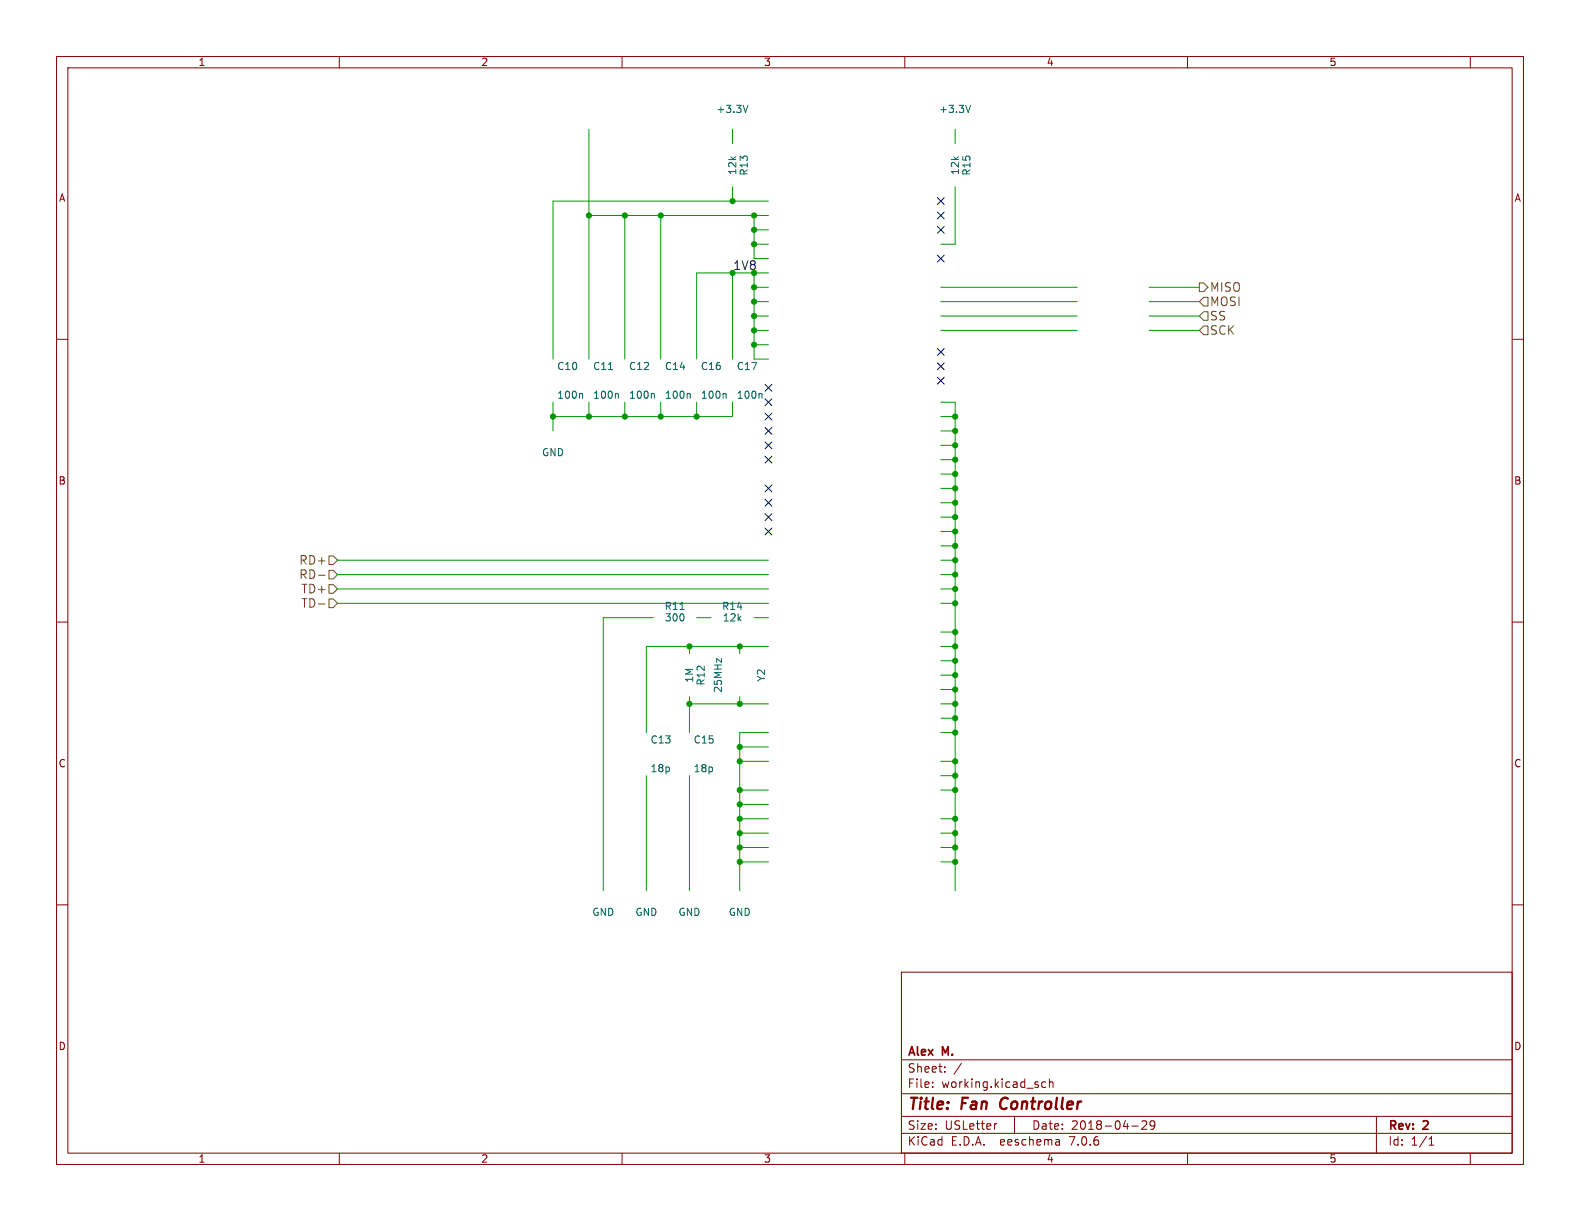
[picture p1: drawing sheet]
<svg xmlns="http://www.w3.org/2000/svg" width="279mm" height="216mm" viewBox="0 0 279 216" stroke-linecap="round" stroke-linejoin="round" font-family="sans-serif">
<g fill="none" stroke="#840000" stroke-width=".18">
<path d="M10 10h259.4v195.9h-259.4zM12 12h255.4v191.9h-255.4zM60 10v2M110 10v2M160 10v2M210 10v2M260 10v2M10 60h2M267.4 60h2M10 110h2M267.4 110h2M10 160h2"/>
<path d="M267.4 160h2M159.4 171.9h108v32h-108zM159.4 197.4h108M159.4 193.4h108M159.4 187.4h108M164.9 192.1v.2M164.9 191.4v.1M167.1 189.4v.2M167.1 188.7v.1M170 188l-1.3 1.9M176.3 198.7l-.3 .1M179.4 197.4v3"/>
<path d="M184.9 191.4l-.4-.1-.3 .3v.4l.2 .2h.5M185.6 191.4l.2-.1 .3 .1 .1 .9M185.6 190.8v1.5M200.1 199.1h1.2M201.9 198.3l.6-.1 .2 .1 .1 .3-.9 1.1h.9M204.2 198.8l-.3 .3h-.3l-.2-.3 .1-.5 .4-.1 .2 .1a.99 .99 0 0 1-.3 1.4h-.3M243.4 197.4v6.5M60 203.9v2M110 203.9v2M159.4 200.4h108M160 203.9v2M187.3 201.6l.1 .9"/>
<path d="M187.4 202.4l-.2 .1M187.4 201.8l-.2 .1M210 203.9v2M252.7 202.5h.9M252.7 201.4l.4-.4v1.5M260 203.9v2"/>
</g>
<path d="M177.2 194.4a1.27 1.27 0 0 0-.1 1.6" fill="none" stroke="#840000" stroke-width=".4"/>
<path d="M212.1 50h.8l.7 .8-.7 .8h-.8zM212.9 55.1h.7v1.5h-.7l-.8-.7zM212.9 52.6h.7v1.5h-.7l-.8-.8zM212.9 57.7h.7v1.5h-.7l-.8-.8zM58.2 98.3h.7l.8 .8-.8 .7h-.7zM56.3 106.8h1.2M56.3 101.7h1.2M58.2 105.9h.7l.8 .8-.8 .7h-.7zM58.2 100.8h.7l.8 .8-.8 .8h-.7zM58.2 103.4h.7l.8 .7-.8 .8h-.7z" fill="none" stroke="#725600" stroke-width=".18"/>
<g fill="none" stroke="#009600" stroke-width=".18">
<path d="M104.1 38.1h31.8M104.1 22.9v40.6M110.5 38.1v25.4M116.8 38.1v25.4M129.5 22.9v2.5M129.5 33v2.6M133.3 38.1v7.6h2.6M135.9 35.6h-38.1v27.9M168.9 33v10.2h-2.5M168.9 22.9v2.5M129.5 48.3v15.2M133.3 48.3v15.2h2.6"/>
<path d="M133.3 50.8h2.6M133.3 40.6h2.6M133.3 43.2h2.6M133.3 55.9h2.6M133.3 58.4h2.6M133.3 53.3h2.6M135.9 48.3h-12.7v15.2M166.4 50.8h24.1M166.4 55.9h24.1M166.4 58.4h24.1M166.4 53.3h24.1M203.2 50.8h8.9"/>
<path d="M203.2 55.9h8.9M203.2 58.4h8.9M203.2 53.3h8.9M97.8 71.1v5.1M104.1 71.1v2.6M110.5 71.1v2.6M116.8 71.1v2.6M123.2 71.1v2.6M129.5 71.1v2.6h-31.7M133.3 61h2.6M166.4 71.1h2.5v86.4M166.4 78.7h2.5"/>
<path d="M166.4 73.7h2.5M166.4 76.2h2.5M59.7 99.1h76.2M166.4 86.4h2.5M166.4 83.8h2.5M166.4 81.3h2.5M166.4 96.5h2.5M166.4 91.4h2.5M166.4 88.9h2.5M166.4 94h2.5M166.4 99.1h2.5M59.7 101.6h76.2"/>
<path d="M59.7 104.1h76.2M59.7 106.7h76.2M115.6 109.2h-8.9v48.3M121.9 114.3v1.3M123.2 109.2h2.5M130.8 114.3v1.3M133.3 109.2h2.6M135.9 114.3h-21.6v15.2M166.4 114.3h2.5M166.4 116.8h2.5M166.4 119.4h2.5M166.4 111.8h2.5"/>
<path d="M166.4 101.6h2.5M166.4 104.1h2.5M166.4 106.7h2.5M114.3 137.2v20.3M121.9 123.2v6.3M121.9 137.2v20.3M121.9 124.5h14M130.8 123.2v1.3M130.8 139.7h5.1M130.8 134.6h5.1M130.8 132.1h5.1M135.9 129.5h-5.1v28"/>
<path d="M166.4 121.9h2.5M166.4 139.7h2.5M166.4 127h2.5M166.4 134.6h2.5M166.4 124.5h2.5M166.4 129.5h2.5M166.4 137.2h2.5M130.8 152.4h5.1M130.8 149.9h5.1M130.8 147.3h5.1M130.8 144.8h5.1M130.8 142.2h5.1"/>
<path d="M166.4 152.4h2.5M166.4 149.9h2.5M166.4 147.3h2.5M166.4 144.8h2.5"/>
</g>
<g fill="none" stroke="#000084" stroke-width=".18">
<path d="M165.8 35l1.2 1.2M165.8 37.5l1.2 1.2M167 35l-1.2 1.2M167 37.5l-1.2 1.2M165.8 45.1l1.2 1.2M165.8 40l1.2 1.2M167 45.1l-1.2 1.2M167 40l-1.2 1.2M135.3 75.6l1.2 1.2M135.3 78.1l1.2 1.2M135.3 68l1.2 1.2M135.3 73.1l1.2 1.2"/>
<path d="M135.3 70.5l1.2 1.2M136.5 75.6l-1.2 1.2M136.5 70.5l-1.2 1.2M136.5 78.1l-1.2 1.2M136.5 68l-1.2 1.2M136.5 73.1l-1.2 1.2M165.8 66.7l1.2 1.2M165.8 64.2l1.2 1.2M165.8 61.6l1.2 1.2M167 66.7l-1.2 1.2M167 64.2l-1.2 1.2M167 61.6l-1.2 1.2"/>
<path d="M135.3 90.8l1.2 1.2M135.3 93.4l1.2 1.2M135.3 88.3l1.2 1.2M135.3 85.8l1.2 1.2M135.3 80.7l1.2 1.2M136.5 90.8l-1.2 1.2M136.5 93.4l-1.2 1.2M136.5 88.3l-1.2 1.2M136.5 85.8l-1.2 1.2M136.5 80.7l-1.2 1.2"/>
</g>
<path d="M132.3 18.6l-.5 1.3M171.6 18.6l-.4 1.3M102.8 69.6l.2 .2v.6M107.6 65.3h.7M109.2 69.6l.2 .2v.6M115.5 69.6l.2 .2v.6M121.9 69.6l.2 .2v.6M128.2 69.6l.2 .2v.6M134.6 69.6l.2 .2v.6M120.3 107.8h.7" fill="none" stroke="#006464" stroke-width=".18"/>
<g fill="#009600" stroke="#009600" stroke-width=".18">
<circle cx="133.3" cy="55.9" r=".46"/>
<circle cx="133.3" cy="53.3" r=".46"/>
<circle cx="168.9" cy="76.2" r=".46"/>
<circle cx="168.9" cy="73.7" r=".46"/>
<circle cx="133.3" cy="61" r=".46"/>
<circle cx="133.3" cy="58.4" r=".46"/>
<circle cx="133.3" cy="50.8" r=".46"/>
<circle cx="133.3" cy="48.3" r=".46"/>
<circle cx="130.8" cy="114.3" r=".46"/>
<circle cx="168.9" cy="116.8" r=".46"/>
<circle cx="168.9" cy="119.4" r=".46"/>
<circle cx="168.9" cy="134.6" r=".46"/>
<circle cx="168.9" cy="124.5" r=".46"/>
<circle cx="168.9" cy="127" r=".46"/>
<circle cx="168.9" cy="129.5" r=".46"/>
<circle cx="168.9" cy="121.9" r=".46"/>
<circle cx="121.9" cy="114.3" r=".46"/>
<circle cx="133.3" cy="43.2" r=".46"/>
<circle cx="133.3" cy="38.1" r=".46"/>
<circle cx="133.3" cy="40.6" r=".46"/>
<circle cx="116.8" cy="38.1" r=".46"/>
<circle cx="129.5" cy="35.6" r=".46"/>
<circle cx="110.5" cy="38.1" r=".46"/>
<circle cx="104.1" cy="38.1" r=".46"/>
<circle cx="129.5" cy="48.3" r=".46"/>
<circle cx="168.9" cy="137.2" r=".46"/>
<circle cx="168.9" cy="139.7" r=".46"/>
<circle cx="168.9" cy="144.8" r=".46"/>
<circle cx="168.9" cy="152.4" r=".46"/>
<circle cx="168.9" cy="149.9" r=".46"/>
<circle cx="168.9" cy="147.3" r=".46"/>
<circle cx="168.9" cy="88.9" r=".46"/>
<circle cx="168.9" cy="86.4" r=".46"/>
<circle cx="168.9" cy="78.7" r=".46"/>
<circle cx="168.9" cy="81.3" r=".46"/>
<circle cx="168.9" cy="83.8" r=".46"/>
<circle cx="168.9" cy="114.3" r=".46"/>
<circle cx="168.9" cy="111.8" r=".46"/>
<circle cx="168.9" cy="94" r=".46"/>
<circle cx="168.9" cy="96.5" r=".46"/>
<circle cx="168.9" cy="91.4" r=".46"/>
<circle cx="168.9" cy="99.1" r=".46"/>
<circle cx="168.9" cy="101.6" r=".46"/>
<circle cx="168.9" cy="106.7" r=".46"/>
<circle cx="168.9" cy="104.1" r=".46"/>
<circle cx="130.8" cy="139.7" r=".46"/>
<circle cx="130.8" cy="134.6" r=".46"/>
<circle cx="130.8" cy="142.2" r=".46"/>
<circle cx="121.9" cy="124.5" r=".46"/>
<circle cx="130.8" cy="124.5" r=".46"/>
<circle cx="130.8" cy="144.8" r=".46"/>
<circle cx="130.8" cy="147.3" r=".46"/>
<circle cx="130.8" cy="152.4" r=".46"/>
<circle cx="130.8" cy="132.1" r=".46"/>
<circle cx="130.8" cy="149.9" r=".46"/>
<circle cx="116.8" cy="73.7" r=".46"/>
<circle cx="123.2" cy="73.7" r=".46"/>
<circle cx="104.1" cy="73.7" r=".46"/>
<circle cx="110.5" cy="73.7" r=".46"/>
<circle cx="97.8" cy="73.7" r=".46"/>
</g>
<g font-size="2.8" fill="#840000">
<text x="160.4" y="196.8">Title:</text>
<text x="170.1" y="196.8">Fan</text>
<text x="177.7" y="196.8">Controller</text>
</g>
<text font-size="2.1" fill="#0f0f0f" x="129.5" y="47.8">1V8</text>
<g font-size="2.1" fill="#725600">
<text x="213.8" y="51.8">MISO</text>
<text x="213.8" y="56.9">SS</text>
<text x="213.8" y="54.3">MOSI</text>
<text x="213.8" y="59.4">SCK</text>
<text x="52.9" y="100.1">RD+</text>
<text x="52.9" y="102.6">RD-</text>
<text x="53.2" y="107.7">TD-</text>
<text x="53.2" y="105.1">TD+</text>
</g>
<g font-size="2.1" fill="#840000">
<text x="160.4" y="189.9">Sheet:</text>
<text x="160.4" y="187.1">Alex</text>
<text x="166.7" y="187.1">M.</text>
<text x="160.4" y="192.6">File:</text>
<text x="166.5" y="192.6">working.kicad_sch</text>
<text x="160.4" y="202.8">KiCad</text>
<text x="160.4" y="200">Size:</text>
<text x="167.1" y="200">USLetter</text>
<text x="168.1" y="202.8">E.D.A.</text>
<text x="177" y="202.8">eeschema</text>
<text x="182.4" y="200">Date:</text>
<text x="189.4" y="202.8">7.0.6</text>
<text x="189.4" y="200">2018-04-29</text>
<text x="245.4" y="200.2">Rev:</text>
<text x="245.4" y="202.8">Id:</text>
<text x="249.5" y="202.8">1/1</text>
<text x="251.8" y="200.2">2</text>
</g>
<g font-size="1.8" fill="#840000">
<text x="35" y="11.9">1</text>
<text x="85" y="11.9">2</text>
<text x="135" y="11.9">3</text>
<text x="185" y="11.9">4</text>
<text x="235" y="11.9">5</text>
<text x="10.3" y="35.9">A</text>
<text x="267.7" y="35.9">A</text>
<text x="10.3" y="85.9">B</text>
<text x="267.7" y="85.9">B</text>
<text x="10.3" y="135.9">C</text>
<text x="267.7" y="135.9">C</text>
<text x="10.3" y="185.9">D</text>
<text x="267.7" y="185.9">D</text>
<text x="35" y="205.8">1</text>
<text x="85" y="205.8">2</text>
<text x="135" y="205.8">3</text>
<text x="185" y="205.8">4</text>
<text x="235" y="205.8">5</text>
</g>
<g font-size="1.8" fill="#006464">
<text x="126.6" y="20.2">+3.3V</text>
<text x="166" y="20.2">+3.3V</text>
<text x="130.4" y="31" transform="rotate(-90 130.4 31)">12k</text>
<text x="132.4" y="31.2" transform="rotate(-90 132.4 31.2)">R13</text>
<text x="169.8" y="31" transform="rotate(-90 169.8 31)">12k</text>
<text x="171.8" y="31.2" transform="rotate(-90 171.8 31.2)">R15</text>
<text x="98.4" y="65.6">C10</text>
<text x="104.8" y="65.6">C11</text>
<text x="111.1" y="65.6">C12</text>
<text x="117.5" y="65.6">C14</text>
<text x="123.8" y="65.6">C16</text>
<text x="130.2" y="65.6">C17</text>
<text x="98.4" y="70.7">100n</text>
<text x="104.8" y="70.7">100n</text>
<text x="111.1" y="70.7">100n</text>
<text x="117.5" y="70.7">100n</text>
<text x="123.8" y="70.7">100n</text>
<text x="130.2" y="70.7">100n</text>
<text x="95.8" y="80.9">GND</text>
<text x="117.4" y="108.1">R11</text>
<text x="117.5" y="110.1">300</text>
<text x="127.6" y="108.1">R14</text>
<text x="127.7" y="110.1">12k</text>
<text x="122.8" y="120.8" transform="rotate(-90 122.8 120.8)">1M</text>
<text x="124.8" y="121.3" transform="rotate(-90 124.8 121.3)">R12</text>
<text x="127.9" y="122.6" transform="rotate(-90 127.9 122.6)">25MHz</text>
<text x="135.5" y="120.6" transform="rotate(-90 135.5 120.6)">Y2</text>
<text x="114.9" y="131.7">C13</text>
<text x="122.6" y="131.7">C15</text>
<text x="114.9" y="136.8">18p</text>
<text x="122.6" y="136.8">18p</text>
<text x="104.6" y="162.2">GND</text>
<text x="112.3" y="162.2">GND</text>
<text x="119.9" y="162.2">GND</text>
<text x="128.8" y="162.2">GND</text>
</g>
</svg>
